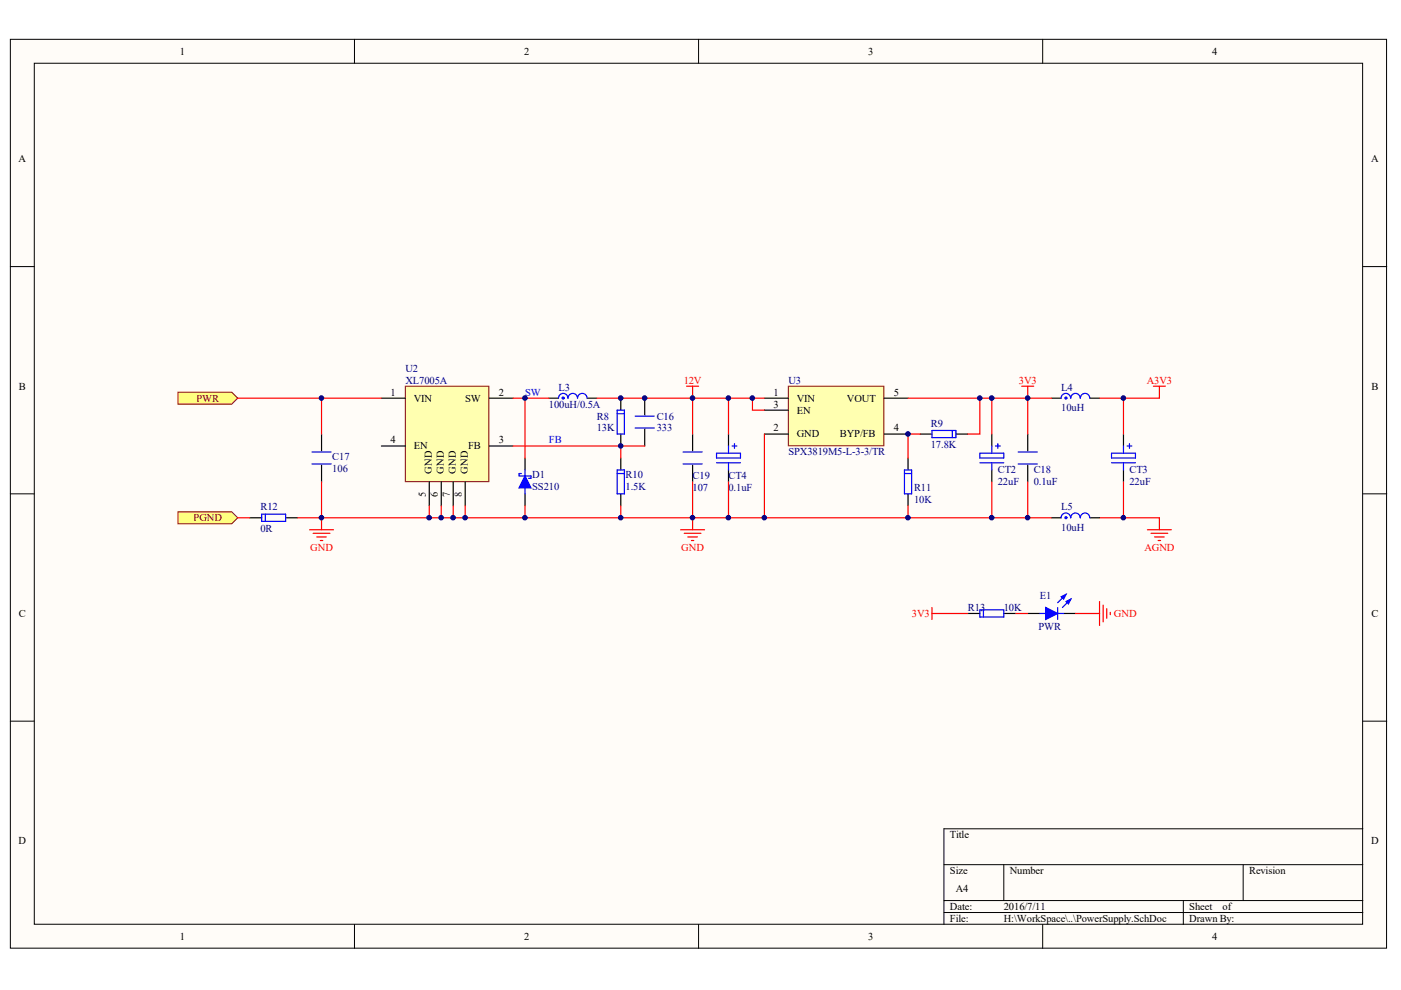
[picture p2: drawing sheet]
<svg xmlns="http://www.w3.org/2000/svg" width="297mm" height="210mm" viewBox="0 0 297 210" stroke-linecap="round" stroke-linejoin="round" font-family="sans-serif">
<g fill="#fffcf8" stroke="#000" stroke-width=".21">
<path d="M2.2 8.3h291.8v192.7h-291.8z"/>
<path d="M7.3 13.4h281.6v182.6h-281.6z"/>
</g>
<g fill="none" stroke="#000" stroke-width=".21">
<path d="M75.2 8.3v5.1M148.1 8.3v5.1M221.1 8.3v5.1M2.2 56.5h5.1M289 56.5h5M2.2 104.7h5.1M289 104.7h5M2.2 152.9h5.1M289 152.9h5M289 175.7h-88.9v20.3M75.2 196v5.1M148.1 196v5.1"/>
<path d="M200.1 183.3h88.9M200.1 190.9h88.9M200.1 193.5h88.9M212.8 183.3v7.6M221.1 196v5.1M250.9 190.9v5.1M263.6 183.3v7.6"/>
</g>
<g fill="none" stroke="#00f" stroke-width=".25">
<path d="M66.1 98.4h4.1M66.1 95.8h4.1M111.3 99.6v1.3M120.4 84.4a.99 .99 0 0 0-1-1 .99 .99 0 0 0-1 1M124.5 84.4a1.02 1.02 0 0 0-1.1-1 1.02 1.02 0 0 0-1 1 .99 .99 0 0 0-1-1 .99 .99 0 0 0-.9 1M130.9 99.6h1.5v5.1h-1.5zM130.9 87h1.5v5h-1.5zM130.9 87.7h1.5M134.7 90.8h4M134.7 88.2h4M144.8 98.4h4.1M144.8 95.8h4.1"/>
<path d="M151.9 96.1h5.1v1h-5.1zM151.9 98.1h5.1M154.5 94.6v1.5M154.5 98.1v1.5M155.2 94.6h1M155.7 94.1v1M191.8 99.6h1.5v5.1h-1.5zM197.6 91.3h5.1v1.5h-5.1zM201.9 91.3v1.5M207.7 98.1h5.1M207.7 96.1h5.1v1h-5.1zM210.3 94.6v1.5"/>
<path d="M210.3 98.1v1.5M211 94.6h1.1M211.6 94.1v1M215.9 98.4h4M215.9 95.8h4M110.6 100.4h-.6v.5h2.6v.5h-.5M111.3 103.4v1.3M130.9 100.4h1.5M191.8 100.4h1.5"/>
</g>
<g fill="none" stroke="#000" stroke-width=".25">
<path d="M68.2 92v3.6M68.2 98.6v3.6M111.3 97.1v2.5M116.4 84.4h2M124.5 84.4h2M131.6 84.4v2.6M131.6 92v2.6M131.6 97.1v2.5M136.7 84.4v3.6M136.7 91v3.6M146.8 92v3.6M146.8 98.6v3.6"/>
<path d="M154.5 92v2.6M154.5 99.6v2.6M192.5 97.1v2.5M195.1 92h2.5M202.7 92h2.5M210.3 92v2.6M210.3 99.6v2.6M217.9 92v3.6M217.9 98.6v3.6M111.3 104.7v2.5M131.6 104.7v2.5M192.5 104.7v2.5"/>
</g>
<path d="M145.6 81.9h2.5M146.8 81.9v2.5M216.6 81.9h2.6M217.9 81.9v2.5" fill="none" stroke="#f00" stroke-width=".25"/>
<circle cx="119.4" cy="84.4" r=".23" fill="#00f" stroke="#00f" stroke-width=".21"/>
<path d="M111.3 100.9l1.3 2.5h-2.6z" fill="#00f" stroke="#00f" stroke-width=".25"/>
<path d="M85.9 81.9h17.8v20.2h-17.8z" fill="#ffffb0" stroke="#800000" stroke-width=".21"/>
<path d="M80.9 84.4h5M80.9 94.6h5M103.7 84.4h5.1M103.7 94.6h5.1M238.2 92v2.6M238.2 99.6v2.6M52.9 109.8h2.6M60.6 109.8h2.5M91 102.2v5M93.6 102.2v5M96.1 102.2v5M98.6 102.2v5" fill="none" stroke="#000" stroke-width=".25"/>
<g fill="none" stroke="#f00" stroke-width=".25">
<path d="M244.5 81.9h2.6M245.8 81.9v2.5M65.6 112.3h5.1M66.4 113.1h3.6M67.2 113.8h2M67.9 114.6h.5M68.2 109.8v2.5M144.3 112.3h5.1M145.1 113.1h3.5M145.8 113.8h2.1M146.6 114.6h.5M146.8 109.8v2.5"/>
<path d="M243.3 112.3h5M244 113.1h3.6M244.8 113.8h2M245.6 114.6h.5M245.8 109.8v2.5"/>
</g>
<path d="M235.7 96.1h5v1h-5zM235.7 98.1h5M238.2 94.6v1.5M238.2 98.1v1.5M239 94.6h1M239.5 94.1v1M55.5 109h5.1v1.5h-5.1zM56.2 109v1.5" fill="none" stroke="#00f" stroke-width=".25"/>
<g fill="#ffff80" stroke="#800000" stroke-width=".21">
<path d="M37.7 83.2h11.4l1.3 1.2-1.3 1.3h-11.4z" fill-rule="evenodd"/>
<path d="M37.7 108.5h11.4l1.3 1.3-1.3 1.3h-11.4z" fill-rule="evenodd"/>
</g>
<path d="M167.1 81.9h20.3v12.6h-20.3z" fill="#ffffb0" stroke="#800000" stroke-width=".21"/>
<g fill="none" stroke="#000" stroke-width=".25">
<path d="M162.1 84.4h5M162.1 92h5M162.1 87h5M187.4 84.4h5.1M187.4 92h5.1M223 84.4h2M231.1 84.4h2M223 109.8h2M231.1 109.8h2M205.2 130.1h2.5M212.8 130.1h2.6M217.9 130.1h2.5"/>
<path d="M225.5 130.1h2.5"/>
</g>
<g fill="none" stroke="#f00" stroke-width=".25">
<path d="M50.4 84.4h17.8M80.9 84.4h-12.7v7.6M108.8 94.6h22.8v2.5M108.8 84.4h7.6M111.3 84.4v12.7M126.5 84.4h20.3M131.6 94.6h5.1M146.8 84.4h15.3M146.8 84.4v7.6M154.5 84.4v7.6M159.5 84.4v2.6h2.6M162.1 92v17.8"/>
<path d="M192.5 84.4h30.5M195.1 92h-2.6v5.1M207.7 84.4v7.6h-2.5M210.3 84.4v7.6M217.9 84.4v7.6M233.1 84.4h12.7M238.2 84.4v7.6M50.4 109.8h2.5M63.1 109.8h5.1M68.2 102.2v7.6h78.6M91 107.2v2.6M93.6 107.2v2.6"/>
<path d="M96.1 107.2v2.6M98.6 107.2v2.6M111.3 107.2v2.6M131.6 107.2v2.6M146.8 109.8h76.2M146.8 102.2v7.6M154.5 102.2v7.6M192.5 107.2v2.6M210.3 102.2v7.6M217.9 102.2v7.6M233.1 109.8h12.7M238.2 102.2v7.6"/>
<path d="M197.6 128.8v2.5M197.6 130.1h7.6M215.4 130.1h2.5M228 130.1h5.1M233.1 127.5v5.1M233.9 128.3v3.5M234.6 129.1v2M235.4 129.8v.5"/>
</g>
<g fill="none" stroke="#00f" stroke-width=".25">
<path d="M227 84.4a1 1 0 0 0-1-1 1 1 0 0 0-1 1M229 84.4a.99 .99 0 0 0-1-1 .99 .99 0 0 0-1 1M231 84.4a.99 .99 0 0 0-.9-1 .99 .99 0 0 0-1 1M227 109.8a1 1 0 0 0-1-1 1 1 0 0 0-1 1M229 109.8a.99 .99 0 0 0-1-1 .99 .99 0 0 0-1 1M231 109.8a.99 .99 0 0 0-.9-1 .99 .99 0 0 0-1 1M207.7 129.3h5.1v1.5h-5.1zM208.5 129.3v1.5M220.4 130.1h1.3M224.2 128.8v2.5M224.2 130.1h1.3M226 126l-1.8 1.8"/>
<path d="M227 127l-1.7 1.8"/>
</g>
<g fill="#00f" stroke="#00f" stroke-width=".21">
<circle cx="226" cy="84.4" r=".23"/>
<circle cx="226" cy="109.8" r=".23"/>
</g>
<g fill="#00f" stroke="#00f" stroke-width=".25">
<path d="M226 127.5l1-.5-.5 1z"/>
<path d="M225 126.5l1-.5-.5 1z"/>
<path d="M221.7 128.8l2.5 1.3-2.5 1.2z"/>
</g>
<g fill="#000080" stroke="#000080" stroke-width=".21">
<circle cx="68.1" cy="109.8" r=".48"/>
<circle cx="68.1" cy="84.4" r=".48"/>
<circle cx="91" cy="109.8" r=".49"/>
<circle cx="93.5" cy="109.8" r=".48"/>
<circle cx="96.1" cy="109.8" r=".49"/>
<circle cx="98.6" cy="109.8" r=".48"/>
<circle cx="111.3" cy="109.8" r=".48"/>
<circle cx="111.3" cy="84.4" r=".48"/>
<circle cx="131.6" cy="109.8" r=".48"/>
<circle cx="131.6" cy="94.5" r=".48"/>
<circle cx="131.6" cy="84.4" r=".48"/>
<circle cx="136.7" cy="84.4" r=".48"/>
<circle cx="146.8" cy="109.8" r=".48"/>
<circle cx="146.8" cy="84.4" r=".48"/>
<circle cx="154.4" cy="109.8" r=".48"/>
<circle cx="154.4" cy="84.4" r=".48"/>
<circle cx="159.5" cy="84.4" r=".48"/>
<circle cx="162" cy="109.8" r=".48"/>
<circle cx="192.5" cy="109.8" r=".48"/>
<circle cx="192.5" cy="92" r=".48"/>
<circle cx="207.7" cy="84.4" r=".48"/>
<circle cx="210.3" cy="109.8" r=".49"/>
<circle cx="210.3" cy="84.4" r=".49"/>
<circle cx="217.9" cy="109.8" r=".48"/>
<circle cx="217.9" cy="84.4" r=".48"/>
<circle cx="238.2" cy="109.8" r=".48"/>
<circle cx="238.2" cy="84.4" r=".48"/>
</g>
<g font-size="2.2">
<text x="38.2" y="11.6">1</text>
<text x="111.1" y="11.6">2</text>
<text x="184.1" y="11.6">3</text>
<text x="257" y="11.6">4</text>
<text x="3.9" y="34.4">A</text>
<text x="290.7" y="34.4">A</text>
<text x="4" y="82.6">B</text>
<text x="82.8" y="83.9">1</text>
<text x="105.7" y="83.9">2</text>
<text x="164" y="83.9">1</text>
<text x="189.5" y="83.9">5</text>
<text x="290.8" y="82.6">B</text>
<text x="87.7" y="85.1">VIN</text>
<text x="98.6" y="85.1">SW</text>
<text x="164" y="86.4">3</text>
<text x="168.9" y="85.1">VIN</text>
<text x="168.9" y="87.7">EN</text>
<text x="179.6" y="85.1">VOUT</text>
<text x="82.8" y="94">4</text>
<text x="87.7" y="95.3">EN</text>
<text x="99.2" y="95.3">FB</text>
<text x="105.7" y="94">3</text>
<text x="164" y="91.5">2</text>
<text x="168.9" y="92.8">GND</text>
<text x="178.1" y="92.8">BYP/FB</text>
<text x="189.5" y="91.5">4</text>
<text x="91.6" y="100.4" transform="rotate(-90 91.6 100.4)">GND</text>
<text x="94.1" y="100.4" transform="rotate(-90 94.1 100.4)">GND</text>
<text x="96.7" y="100.4" transform="rotate(-90 96.7 100.4)">GND</text>
<text x="99.2" y="100.4" transform="rotate(-90 99.2 100.4)">GND</text>
<text x="90.3" y="105.3" transform="rotate(-90 90.3 105.3)">5</text>
<text x="92.9" y="105.3" transform="rotate(-90 92.9 105.3)">6</text>
<text x="95.4" y="105.3" transform="rotate(-90 95.4 105.3)">7</text>
<text x="97.9" y="105.3" transform="rotate(-90 97.9 105.3)">8</text>
<text x="4" y="130.8">C</text>
<text x="290.8" y="130.8">C</text>
<text x="3.9" y="179">D</text>
<text x="201.4" y="177.7">Title</text>
<text x="290.7" y="179">D</text>
<text x="201.4" y="185.3">Size</text>
<text x="214.1" y="185.3">Number</text>
<text x="264.8" y="185.3">Revision</text>
<text x="202.7" y="189.1">A4</text>
<text x="201.4" y="192.9">Date:</text>
<text x="201.4" y="195.5">File:</text>
<text x="212.8" y="192.9">2016/7/11</text>
<text x="212.8" y="195.5">H:\WorkSpace\..\PowerSupply.SchDoc</text>
<text x="252.2" y="192.9">Sheet</text>
<text x="252.2" y="195.5">Drawn By:</text>
<text x="259.2" y="192.9">of</text>
<text x="38.2" y="199.3">1</text>
<text x="111.1" y="199.3">2</text>
<text x="184.1" y="199.3">3</text>
<text x="257" y="199.3">4</text>
</g>
<g font-size="2.2" fill="#000080">
<text x="85.9" y="78.8">U2</text>
<text x="85.9" y="81.3">XL7005A</text>
<text x="118.4" y="82.9">L3</text>
<text x="167.1" y="81.3">U3</text>
<text x="225" y="82.9">L4</text>
<text x="116.4" y="86.4">100uH/0.5A</text>
<text x="126.5" y="88.9">R8</text>
<text x="139.2" y="88.9">C16</text>
<text x="225" y="87.2">10uH</text>
<text x="126.5" y="91.5">13K</text>
<text x="139.2" y="91.5">333</text>
<text x="197.3" y="90.5">R9</text>
<text x="197.3" y="95">17.8K</text>
<text x="70.5" y="97.6">C17</text>
<text x="70.5" y="100.1">106</text>
<text x="112.8" y="101.4">D1</text>
<text x="132.6" y="101.4">R10</text>
<text x="146.8" y="101.6">C19</text>
<text x="154.5" y="101.6">CT4</text>
<text x="167.1" y="96.6">SPX3819M5-L-3-3/TR</text>
<text x="211.6" y="100.4">CT2</text>
<text x="219.2" y="100.4">C18</text>
<text x="239.5" y="100.4">CT3</text>
<text x="112.8" y="103.9">SS210</text>
<text x="132.6" y="103.9">1.5K</text>
<text x="146.8" y="104.2">107</text>
<text x="154.5" y="104.2">0.1uF</text>
<text x="193.8" y="104.2">R11</text>
<text x="193.8" y="106.7">10K</text>
<text x="211.6" y="102.9">22uF</text>
<text x="219.2" y="102.9">0.1uF</text>
<text x="239.5" y="102.9">22uF</text>
<text x="55.2" y="108.2">R12</text>
<text x="55.2" y="112.8">0R</text>
<text x="225" y="108.2">L5</text>
<text x="225" y="112.5">10uH</text>
<text x="205.2" y="129.5">R13</text>
<text x="212.8" y="129.5">10K</text>
<text x="220.4" y="127">E1</text>
<text x="220.2" y="133.6">PWR</text>
</g>
<g font-size="2.2" fill="#00f">
<text x="111.3" y="83.9">SW</text>
<text x="116.4" y="94">FB</text>
</g>
<g font-size="2.2" fill="#f00">
<text x="145" y="81.3">12V</text>
<text x="216" y="81.3">3V3</text>
<text x="243.1" y="81.3">A3V3</text>
<text x="65.8" y="116.8">GND</text>
<text x="144.4" y="116.8">GND</text>
<text x="242.6" y="116.8">AGND</text>
<text x="193.3" y="130.8">3V3</text>
<text x="236.2" y="130.8">GND</text>
</g>
<g font-size="2.2" fill="#800000">
<text x="41.7" y="85.1">PWR</text>
<text x="41" y="110.5">PGND</text>
</g>
</svg>
